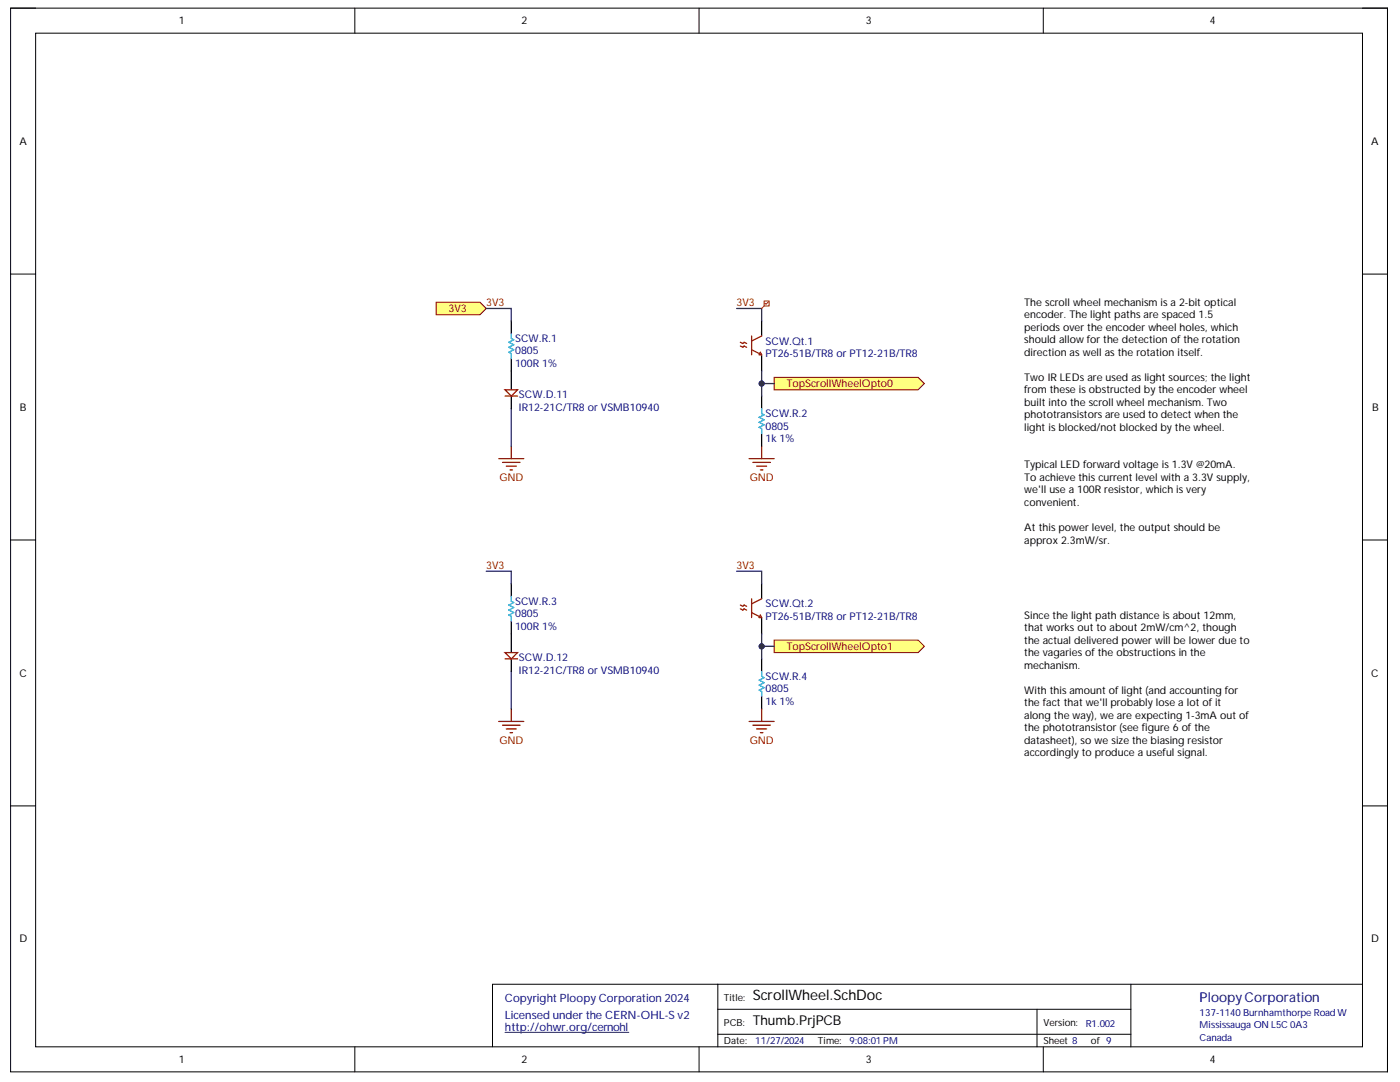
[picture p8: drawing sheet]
<svg xmlns="http://www.w3.org/2000/svg" width="279mm" height="216mm" viewBox="0 0 279 216" stroke-linecap="round" stroke-linejoin="round" font-family="sans-serif">
<path d="M2.1 1.6h274.8v212.3h-274.8z" fill="none" stroke="#000" stroke-width=".2"/>
<path d="M7.1 6.6h264.8v202.3h-264.8z" fill-rule="evenodd" fill="#fff"/>
<g fill="none" stroke="#000" stroke-width=".2">
<path d="M2.1 1.6h5M7.1 6.6h264.8v202.3h-264.8zM70.8 1.6v5M139.5 1.6v5M208.2 1.6v5M271.9 1.6h5v5M2.1 54.7h5M271.9 54.7h5M2.1 107.7h5M271.9 107.8h5M2.1 160.8h5M271.9 160.8h5"/>
<path d="M143.3 196.4v12.5M225.7 196.4v12.5M271.9 196.4h-173.6v12.5M70.8 208.9v5M139.5 208.9v5M143.3 201.4h82.4M143.3 206.4h82.4M207 201.4v7.5M208.2 208.9v5M276.9 208.9v5"/>
</g>
<path d="M100.8 206h24.7" fill="none" stroke="#000080" stroke-width=".2"/>
<path d="M154.5 75.3h28.7l1.3 1.2-1.3 1.3h-28.7z" fill-rule="evenodd" fill="#ffff80"/>
<path d="M154.5 75.3h28.7l1.3 1.2-1.3 1.3h-28.7z" fill="none" stroke="#800000" stroke-width=".2"/>
<path d="M154.5 127.7h28.7l1.3 1.3-1.3 1.2h-28.7z" fill-rule="evenodd" fill="#ffff80"/>
<path d="M154.5 127.7h28.7l1.3 1.3-1.3 1.2h-28.7z" fill="none" stroke="#800000" stroke-width=".2"/>
<path d="M152 64.1v2.9M152 70.9v3.1M152 116.5v3M152 123.4v3.1" fill="none" stroke="#000" stroke-width=".25"/>
<path d="M147.8 69l.5 .3 .2-.3 .5 .3M147.8 68.3l.5 .2 .2-.2 .5 .2M150 67v3.8M150 69.8l2 1M151.8 70.3l.2 .5h-.5zM152 67l-2 1M150 119.5v3.7M152 119.5l-2 1M147.8 121.5l.5 .2 .2-.2 .5 .2M147.8 120.7l.5 .3 .2-.3 .5 .3M150 122.2l2 1M151.8 122.7l.2 .5h-.5z" fill="none" stroke="#bf0000" stroke-width=".25"/>
<path d="M204.5 59.1h44.9v94.8h-44.9z" fill-rule="evenodd" fill="#fff"/>
<path d="M204.5 59.1h44.9v94.8h-44.9z" fill="none" stroke="#fff" stroke-width=".2"/>
<path d="M102 64.1v2.4M102 71.5v2.5M152 79v2.5M152 86.5v2.5M102 116.5v2.5M102 124v2.5M152 131.5v2.5M152 139v2.5" fill="none" stroke="#000" stroke-width=".25"/>
<path d="M102 66.5v1l.5 .3-1 .5 1 .5-1 .5 1 .5-1 .5 .5 .2v1M152 81.5v1l.5 .3-1 .5 1 .5-1 .5 1 .5-1 .5 .5 .2v1M102 119v1l.5 .2-1 .5 1 .5-1 .5 1 .5-1 .5 .5 .3v1M152 134v1l.5 .2-1 .5 1 .5-1 .5 1 .5-1 .5 .5 .3v1" fill="none" stroke="#009cca" stroke-width=".25"/>
<g fill="none" stroke="#800000" stroke-width=".25">
<path d="M99.5 91.5h5M100.3 92.3h3.5M101 93h2M101.8 93.8h.5M102 89v2.5M149.5 91.5h5M150.2 92.3h3.5M151 93h2M151.8 93.8h.5M152 89v2.5M99.5 144h5M100.3 144.7h3.5"/>
<path d="M101 145.5h2M101.8 146.2h.5M102 141.5v2.5M149.5 144h5M150.2 144.7h3.5M151 145.5h2M151.8 146.2h.5M152 141.5v2.5"/>
</g>
<path d="M87.1 60.3h8.7l1.2 1.3-1.2 1.2h-8.7z" fill-rule="evenodd" fill="#ffff80"/>
<path d="M87.1 60.3h8.7l1.2 1.3-1.2 1.2h-8.7z" fill="none" stroke="#800000" stroke-width=".2"/>
<path d="M152 129v2.5" fill="none" stroke="#000080" stroke-width=".25"/>
<circle cx="152" cy="129" r=".5" fill="#000080"/>
<circle cx="152" cy="129" r=".5" fill="none" stroke="#000080" stroke-width=".2"/>
<path d="M97 61.6h5v2.5M147 61.6h5v2.5M97 114h5v2.5M147 114h5v2.5M152 126.5v2.5h2.5" fill="none" stroke="#000080" stroke-width=".25"/>
<circle cx="152" cy="129" r=".5" fill="#000080"/>
<circle cx="152" cy="129" r=".5" fill="none" stroke="#000080" stroke-width=".2"/>
<path d="M152 74v2.5h2.5" fill="none" stroke="#000080" stroke-width=".25"/>
<circle cx="152" cy="76.5" r=".5" fill="#000080"/>
<circle cx="152" cy="76.5" r=".5" fill="none" stroke="#000080" stroke-width=".2"/>
<path d="M152 76.5v2.5M102 81.5v7.5M102 134v7.5" fill="none" stroke="#000080" stroke-width=".25"/>
<circle cx="152" cy="76.5" r=".5" fill="#000080"/>
<circle cx="152" cy="76.5" r=".5" fill="none" stroke="#000080" stroke-width=".2"/>
<path d="M102 74v3.8M102 79v2.5" fill="none" stroke="#000" stroke-width=".25"/>
<path d="M100.8 77.8h2.5l-1.3 1.2z" fill="#fff"/>
<path d="M100.8 77.8h2.5l-1.3 1.2zM100.8 79h2.5" fill="none" stroke="#bf0000" stroke-width=".25"/>
<path d="M102 126.5v3.7M102 131.5v2.5" fill="none" stroke="#000" stroke-width=".25"/>
<path d="M100.8 130.2h2.5l-1.3 1.3z" fill="#fff"/>
<path d="M100.8 130.2h2.5l-1.3 1.3zM100.8 131.5h2.5" fill="none" stroke="#bf0000" stroke-width=".25"/>
<path d="M152.5 60.1h1v1h-1zM152.5 61.1l-.5 .5M153.4 60.2l-.5 .5-.3-.2" fill="none" stroke="#f00" stroke-width=".2"/>
<text font-size="2.9" x="150.2" y="199.6">ScrollWheel.SchDoc</text>
<text font-size="2.7" fill="#000080" x="239.4" y="199.8">PloopyCorporation</text>
<text font-size="2.7" x="150.2" y="204.6">Thumb.PrjPCB</text>
<g font-size="2.3" fill="#000080">
<text x="100.8" y="200">CopyrightPloopyCorporation 2024</text>
<text x="100.8" y="203.2">Licensed underthe CERN-OHL-Sv2</text>
<text x="100.8" y="205.8">http://ohwr.org/cernohl</text>
</g>
<g font-size="2.1">
<text x="35.7" y="4.8">1</text>
<text x="104.1" y="4.8">2</text>
<text x="172.8" y="4.8">3</text>
<text x="241.4" y="4.8">4</text>
<text x="3.9" y="28.9">A</text>
<text x="273.7" y="28.9">A</text>
<text x="204.4" y="61">The scroll wheel mechanism isa 2-bit optical</text>
<text x="204.4" y="63.5">encoder. The light paths are spaced 1.5</text>
<text x="204.4" y="66">periods over the encoder wheel holes, which</text>
<text x="204.4" y="68.5">should allowfor the detection of the rotation</text>
<text x="204.4" y="71">direction as well asthe rotation itself.</text>
<text x="204.4" y="76">Two IR LEDs are used aslight sources; the light</text>
<text x="4" y="82">B</text>
<text x="204.4" y="78.5">from these isobstructed by the encoder wheel</text>
<text x="204.4" y="81">built into the scroll wheel mechanism. Two</text>
<text x="204.4" y="83.5">phototransistorsare used to detect when the</text>
<text x="273.8" y="82">B</text>
<text x="204.4" y="86">light isblocked/not blocked by the wheel.</text>
<text x="204.4" y="93.5">Typical LED forward voltage is1.3V @20mA.</text>
<text x="204.4" y="96">To achieve thiscurrent level with a 3.3V supply,</text>
<text x="204.4" y="98.4">we'll use a 100R resistor, which isvery</text>
<text x="204.4" y="101">convenient.</text>
<text x="204.4" y="106">At thispower level, the output should be</text>
<text x="204.4" y="108.5">approx 2.3mW/sr.</text>
<text x="204.4" y="123.5">Since the light path distance isabout 12mm,</text>
<text x="204.4" y="125.9">that works out to about 2mW/cm^2, though</text>
<text x="204.4" y="128.4">the actual delivered power will be lower due to</text>
<text x="204.4" y="130.9">the vagariesof the obstructionsin the</text>
<text x="3.9" y="135">C</text>
<text x="204.4" y="133.4">mechanism.</text>
<text x="273.7" y="135">C</text>
<text x="204.4" y="138.4">With thisamount of light (and accounting for</text>
<text x="204.4" y="141">the fact that we'll probably lose a lot of it</text>
<text x="204.4" y="143.4">along the way), we are expecting 1-3mA out of</text>
<text x="204.4" y="145.9">the phototransistor (see figure 6 of the</text>
<text x="204.4" y="148.4">datasheet), so we size the biasing resistor</text>
<text x="204.4" y="150.9">accordingly to produce a useful signal.</text>
<text x="3.9" y="188">D</text>
<text x="273.7" y="188">D</text>
<text x="35.7" y="212.1">1</text>
<text x="104.1" y="212.1">2</text>
<text x="172.8" y="212.1">3</text>
<text x="241.4" y="212.1">4</text>
</g>
<g font-size="2.1" fill="#800000">
<text x="89.5" y="62.3">3V3</text>
<text x="97.1" y="61">3V3</text>
<text x="147" y="61">3V3</text>
<text x="157" y="77.2">TopScrollWheelOpto0</text>
<text x="99.7" y="96">GND</text>
<text x="149.6" y="96">GND</text>
<text x="97.1" y="113.5">3V3</text>
<text x="147" y="113.5">3V3</text>
<text x="157" y="129.7">TopScrollWheelOpto1</text>
<text x="99.7" y="148.4">GND</text>
<text x="149.6" y="148.4">GND</text>
</g>
<g font-size="2.1" fill="#000080">
<text x="102.8" y="68.3">SCW.R.1</text>
<text x="102.8" y="70.7">0805</text>
<text x="152.8" y="68.8">SCW.Qt.1</text>
<text x="152.8" y="71.2">PT26-51B/TR8 or PT12-21B/TR8</text>
<text x="102.8" y="73.3">100R 1%</text>
<text x="103.6" y="79.5">SCW.D.11</text>
<text x="103.6" y="82">IR12-21C/TR8 or VSMB10940</text>
<text x="152.8" y="83.2">SCW.R.2</text>
<text x="152.8" y="88.2">1k 1%</text>
<text x="152.8" y="85.8">0805</text>
<text x="102.8" y="125.7">100R 1%</text>
<text x="102.8" y="120.7">SCW.R.3</text>
<text x="102.8" y="123.2">0805</text>
<text x="152.8" y="121.2">SCW.Qt.2</text>
<text x="152.8" y="123.7">PT26-51B/TR8 or PT12-21B/TR8</text>
<text x="103.6" y="131.9">SCW.D.12</text>
<text x="103.6" y="134.4">IR12-21C/TR8 or VSMB10940</text>
<text x="152.8" y="135.7">SCW.R.4</text>
<text x="152.8" y="140.7">1k 1%</text>
<text x="152.8" y="138.2">0805</text>
</g>
<g font-size="1.9">
<text x="144.5" y="199.7">Title:</text>
<text x="144.5" y="208.4">Date:</text>
<text x="144.5" y="204.7">PCB:</text>
<text x="163.2" y="208.4">Time:</text>
<text x="208.2" y="204.7">Version:</text>
<text x="208.2" y="208.4">Sheet 8</text>
<text x="217.7" y="208.4">of 9</text>
</g>
<g font-size="1.9" fill="#000080">
<text x="239.4" y="202.6">137-1140Burnhamthorpe Road W</text>
<text x="150.7" y="208.4">11/27/2024</text>
<text x="169.5" y="208.4">9:08:01 PM</text>
<text x="216.7" y="204.9">R1.002</text>
<text x="239.4" y="205.2">Mississauga ON L5C 0A3</text>
<text x="239.4" y="207.6">Canada</text>
</g>
</svg>
